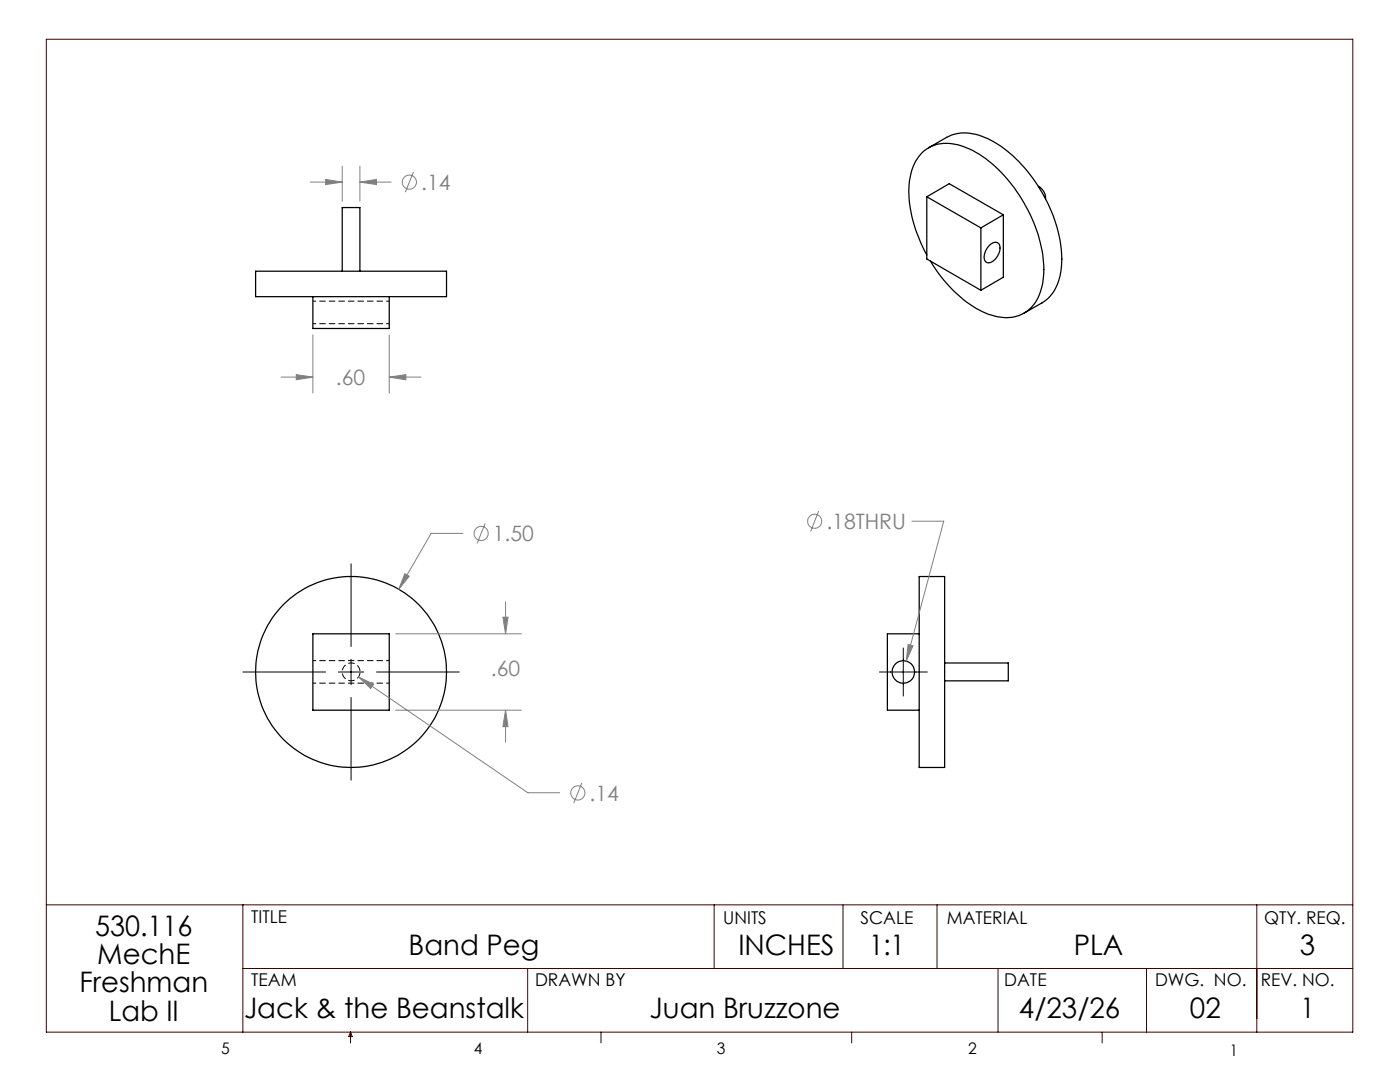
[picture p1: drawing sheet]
<svg xmlns="http://www.w3.org/2000/svg" width="279mm" height="216mm" viewBox="0 0 279 216" stroke-linecap="round" stroke-linejoin="round" font-family="sans-serif">
<path d="M71.9 134.1a1.78 1.78 0 0 1-2.6 1.6 1.78 1.78 0 0 1-.3-3.1 1.78 1.78 0 0 1 2.8 1.2l.1 .3" fill="none" stroke="#000" stroke-width=".2" stroke-dasharray="1.3 .6" stroke-dashoffset="-.2" stroke-linecap="butt"/>
<path d="M62.5 64.6h15.2M77.7 60.1h-15.2M62.5 136.3h15.2M77.7 131.8h-15.2" fill="none" stroke="#000" stroke-width=".2" stroke-dasharray="1.3 .6" stroke-dashoffset=".6" stroke-linecap="butt"/>
<g fill="none" stroke="#000" stroke-width=".25">
<path d="M185 39.3l4.4-2.6 10.8 6.2M185 39.3v12.4l10.8 6.2M185 39.3l10.8 6.2M185.3 29.5l3.6-2.1a8.9 8.9 0 0 1 8.3 .3 28.9 28.9 0 0 1 13.5 17 18.7 18.7 0 0 1 .3 12.1 7.5 7.5 0 0 1-3 3.6l-3.6 2.1M207.2 37.2a2.75 2.75 0 0 1 1.5 2.5M51 54.1h38.1v5.1h-38.1zM62.4 59.2v6.3h15.3v-6.3M68.3 54.1v-12.7h3.5v12.7M185 50.9a25.5 25.5 0 0 1-3.5-14.8 8.4 8.4 0 0 1 4.3-6.9 9.1 9.1 0 0 1 7.8 .6 27.9 27.9 0 0 1 12.4 13.8 21.5 21.5 0 0 1 1.8 14.1 7.2 7.2 0 0 1-9.9 5.2 22.4 22.4 0 0 1-11.2-9.2l-1-1.6M195.8 45.5v12.4M197.4 49a1.23 1.23 0 0 1 2.1-.2 3.1 3.1 0 0 1-2.2 3.7 1.16 1.16 0 0 1-.8-1.7l.2-.8zM200.2 42.9v12.4l-4.4 2.6"/>
<path d="M200.2 42.9l-4.4 2.6M183.4 115h5.1v38.1h-5.1zM62.4 126.5h15.3v15.2h-15.3zM183.4 126.5h-6.3v15.2h6.3M188.5 132.3h12.7v3.6h-12.7"/>
<circle cx="70.1" cy="134.1" r="19.1"/>
<circle cx="180.3" cy="134.1" r="2.26"/>
</g>
<g fill="none" stroke="#808080" stroke-width=".2">
<path d="M61.9 36.3h6.4M65 35.8l3.3 .5-3.3 .5zM68.3 33.2v6.9M71.8 36.3l3.3-.5v1zM71.8 33.2v6.9M71.8 36.3h6.3M82.5 34.3l-1.6 4M56.1 75.2h6.3M59.1 74.8l3.3 .4-3.3 .6zM62.4 66.8v11.6M77.7 75.2l3.3-.4v1zM77.7 66.8v11.6"/>
<path d="M77.7 75.2h6.3M80.8 114.5l.9 .5-2.1 2.6zM92.4 106.4h-6.4l-6.4 11.2M96.8 104.4l-1.6 4M163.4 102l-1.6 4M182 104h6.3l-7.4 27.9M71.5 135.1l3 1.4-.5 .9zM71.5 135.1l33.8 23.1h6.4M79 126.5h25.1M100.4 123.2h1l-.5 3.3zM100.9 120.1v6.4M181.2 128.6l1 .3-1.3 3z"/>
<path d="M79 141.7h25.1M100.9 141.7l.5 3.3h-1zM100.9 141.7v6.4M116.1 156.2l-1.6 4"/>
<circle cx="81.7" cy="36.3" r="1.41"/>
<circle cx="96" cy="106.4" r="1.41"/>
<circle cx="162.6" cy="104" r="1.41"/>
<circle cx="115.3" cy="158.2" r="1.42"/>
</g>
<path d="M70.1 112.5v16.5M48.5 134.1h16.5M67.5 134.1h5.1M70.1 131.6v5M70.1 139.2v16.5M75.1 134.1h16.6M175.5 134.1h9.6M180.3 129.3v9.6" fill="none" stroke="#000" stroke-width=".2"/>
<g fill="none" stroke="#400000" stroke-width=".2">
<path d="M9.2 7.8h260.8v198.2h-260.8zM9.2 180.6h260.8M48.5 180.6v25.4M48.5 193.3h221.5M105.3 193.3v12.7M142.5 180.6v12.7M168.2 180.6v12.7M187 180.6v12.7M199.2 193.3v12.7M228.8 193.3v12.7M250.8 180.6v25.4M70 206v2.1"/>
<path d="M70 206l.3 .8h-.7zM119.9 206v2.1M170 206v2.1M220 206v2.1"/>
</g>
<path d="M80.8 114.5l-1.2 3.1 2.1-2.6zM71.5 135.1l2.5 2.3 .5-.9zM100.9 141.7l.5 3.3h-1zM100.4 123.2h1l-.5 3.3zM181.2 128.6l-.3 3.3 1.3-3zM59.1 74.8l3.3 .4-3.3 .6zM77.7 75.2l3.3-.4v1zM65 35.8l3.3 .5-3.3 .5zM71.8 36.3l3.3-.5v1z" fill="#808080"/>
<g font-size="5.6">
<text x="19" y="186.7">530.116</text>
<text x="81.5" y="190.6">Band Peg</text>
<text x="147.4" y="190.6">INCHES</text>
<text x="173.4" y="190.6">1:1</text>
<text x="214.3" y="190.6">PLA</text>
<text x="259.4" y="190.6">3</text>
<text x="15.9" y="198">Freshman</text>
<text x="19.4" y="192.3">MechE</text>
<text x="21.7" y="203.6">Lab II</text>
<text x="48.7" y="203.2">Jack &amp; the Beanstalk</text>
<text x="129.6" y="203.2">Juan Bruzzone</text>
<text x="203.4" y="203.2">4/23/26</text>
<text x="237.5" y="203.2">02</text>
<text x="259.5" y="203.2">1</text>
</g>
<g font-size="4.2" fill="#808080">
<text x="84" y="37.9">.14</text>
<text x="67" y="76.8">.60</text>
<text x="98.4" y="108">1.50</text>
<text x="164.9" y="105.5">.18THRU</text>
<text x="98" y="134.8">.60</text>
<text x="117.7" y="159.8">.14</text>
</g>
<g font-size="3.5">
<text x="50.1" y="184.2">TITLE</text>
<text x="144.3" y="184.3">UNITS</text>
<text x="171.7" y="184.3">SCALE</text>
<text x="189" y="184.3">MATERIAL</text>
<text x="252.3" y="184.3">QTY. REQ.</text>
<text x="50.1" y="196.8">TEAM</text>
<text x="106.8" y="196.8">DRAWN BY</text>
<text x="200.4" y="196.8">DATE</text>
<text x="230.5" y="196.8">DWG. NO.</text>
<text x="251.6" y="196.8">REV. NO.</text>
</g>
<g font-size="3.2">
<text x="44.2" y="210.4">5</text>
<text x="94.6" y="210.3">4</text>
<text x="143.1" y="210.4">3</text>
<text x="193.2" y="210.3">2</text>
<text x="245.4" y="210.6">1</text>
</g>
</svg>
